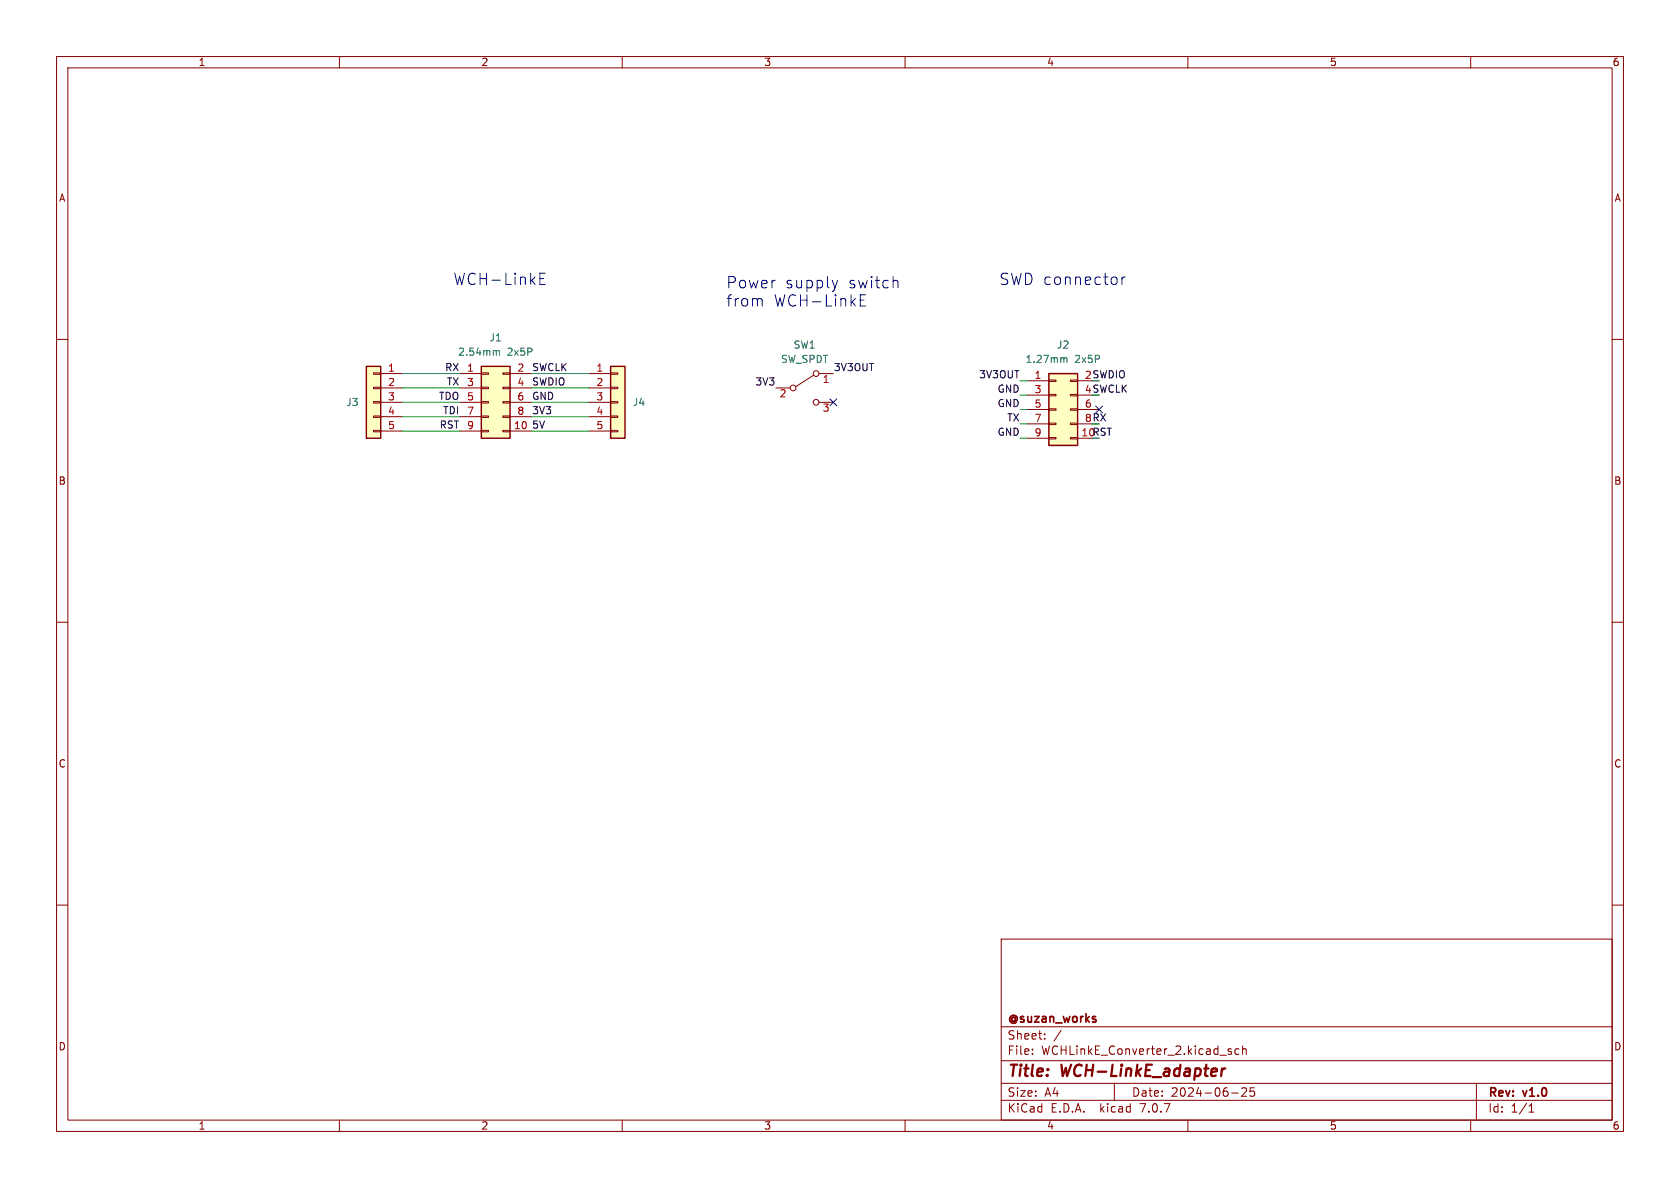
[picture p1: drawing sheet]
(kicad_sch (version 20230121) (generator eeschema)

 (paper "A4")

 (title_block
  (title "WCH-LinkE_adapter")
  (date "2024-06-25")
  (rev "v1.0")
  (company "@suzan_works"))

 (lib_symbols
  (symbol "Connector_Generic:Conn_01x05" (pin_names (offset 1.016) hide) (in_bom yes) (on_board yes)
   (property "Reference" "J" (at 0 7.62 0) (effects (font (size 1.27 1.27))))
   (property "Value" "Conn_01x05" (at 0 -7.62 0) (effects (font (size 1.27 1.27))))
   (property "Footprint" "" (at 0 0 0) (effects (font (size 1.27 1.27)) hide))
   (property "Datasheet" "~" (at 0 0 0) (effects (font (size 1.27 1.27)) hide))
   (symbol "Conn_01x05_1_1"
    (rectangle (start -1.27 -4.953) (end 0 -5.207) (stroke (width 0.1524) (type default)) (fill (type none)))
    (rectangle (start -1.27 -2.413) (end 0 -2.667) (stroke (width 0.1524) (type default)) (fill (type none)))
    (rectangle (start -1.27 0.127) (end 0 -0.127) (stroke (width 0.1524) (type default)) (fill (type none)))
    (rectangle (start -1.27 2.667) (end 0 2.413) (stroke (width 0.1524) (type default)) (fill (type none)))
    (rectangle (start -1.27 5.207) (end 0 4.953) (stroke (width 0.1524) (type default)) (fill (type none)))
    (rectangle (start -1.27 6.35) (end 1.27 -6.35) (stroke (width 0.254) (type default)) (fill (type background)))
    (pin passive line (at -5.08 5.08 0) (length 3.81) (name "Pin_1" (effects (font (size 1.27 1.27)))) (number "1" (effects (font (size 1.27 1.27)))))
    (pin passive line (at -5.08 2.54 0) (length 3.81) (name "Pin_2" (effects (font (size 1.27 1.27)))) (number "2" (effects (font (size 1.27 1.27)))))
    (pin passive line (at -5.08 0 0) (length 3.81) (name "Pin_3" (effects (font (size 1.27 1.27)))) (number "3" (effects (font (size 1.27 1.27)))))
    (pin passive line (at -5.08 -2.54 0) (length 3.81) (name "Pin_4" (effects (font (size 1.27 1.27)))) (number "4" (effects (font (size 1.27 1.27)))))
    (pin passive line (at -5.08 -5.08 0) (length 3.81) (name "Pin_5" (effects (font (size 1.27 1.27)))) (number "5" (effects (font (size 1.27 1.27)))))))
  (symbol "Connector_Generic:Conn_02x05_Odd_Even" (pin_names (offset 1.016) hide) (in_bom yes) (on_board yes)
   (property "Reference" "J" (at 1.27 7.62 0) (effects (font (size 1.27 1.27))))
   (property "Value" "Conn_02x05_Odd_Even" (at 1.27 -7.62 0) (effects (font (size 1.27 1.27))))
   (property "Footprint" "" (at 0 0 0) (effects (font (size 1.27 1.27)) hide))
   (property "Datasheet" "~" (at 0 0 0) (effects (font (size 1.27 1.27)) hide))
   (symbol "Conn_02x05_Odd_Even_1_1"
    (rectangle (start -1.27 -4.953) (end 0 -5.207) (stroke (width 0.1524) (type default)) (fill (type none)))
    (rectangle (start -1.27 -2.413) (end 0 -2.667) (stroke (width 0.1524) (type default)) (fill (type none)))
    (rectangle (start -1.27 0.127) (end 0 -0.127) (stroke (width 0.1524) (type default)) (fill (type none)))
    (rectangle (start -1.27 2.667) (end 0 2.413) (stroke (width 0.1524) (type default)) (fill (type none)))
    (rectangle (start -1.27 5.207) (end 0 4.953) (stroke (width 0.1524) (type default)) (fill (type none)))
    (rectangle (start -1.27 6.35) (end 3.81 -6.35) (stroke (width 0.254) (type default)) (fill (type background)))
    (rectangle (start 3.81 -4.953) (end 2.54 -5.207) (stroke (width 0.1524) (type default)) (fill (type none)))
    (rectangle (start 3.81 -2.413) (end 2.54 -2.667) (stroke (width 0.1524) (type default)) (fill (type none)))
    (rectangle (start 3.81 0.127) (end 2.54 -0.127) (stroke (width 0.1524) (type default)) (fill (type none)))
    (rectangle (start 3.81 2.667) (end 2.54 2.413) (stroke (width 0.1524) (type default)) (fill (type none)))
    (rectangle (start 3.81 5.207) (end 2.54 4.953) (stroke (width 0.1524) (type default)) (fill (type none)))
    (pin passive line (at -5.08 5.08 0) (length 3.81) (name "Pin_1" (effects (font (size 1.27 1.27)))) (number "1" (effects (font (size 1.27 1.27)))))
    (pin passive line (at 7.62 -5.08 180) (length 3.81) (name "Pin_10" (effects (font (size 1.27 1.27)))) (number "10" (effects (font (size 1.27 1.27)))))
    (pin passive line (at 7.62 5.08 180) (length 3.81) (name "Pin_2" (effects (font (size 1.27 1.27)))) (number "2" (effects (font (size 1.27 1.27)))))
    (pin passive line (at -5.08 2.54 0) (length 3.81) (name "Pin_3" (effects (font (size 1.27 1.27)))) (number "3" (effects (font (size 1.27 1.27)))))
    (pin passive line (at 7.62 2.54 180) (length 3.81) (name "Pin_4" (effects (font (size 1.27 1.27)))) (number "4" (effects (font (size 1.27 1.27)))))
    (pin passive line (at -5.08 0 0) (length 3.81) (name "Pin_5" (effects (font (size 1.27 1.27)))) (number "5" (effects (font (size 1.27 1.27)))))
    (pin passive line (at 7.62 0 180) (length 3.81) (name "Pin_6" (effects (font (size 1.27 1.27)))) (number "6" (effects (font (size 1.27 1.27)))))
    (pin passive line (at -5.08 -2.54 0) (length 3.81) (name "Pin_7" (effects (font (size 1.27 1.27)))) (number "7" (effects (font (size 1.27 1.27)))))
    (pin passive line (at 7.62 -2.54 180) (length 3.81) (name "Pin_8" (effects (font (size 1.27 1.27)))) (number "8" (effects (font (size 1.27 1.27)))))
    (pin passive line (at -5.08 -5.08 0) (length 3.81) (name "Pin_9" (effects (font (size 1.27 1.27)))) (number "9" (effects (font (size 1.27 1.27)))))))
  (symbol "Switch:SW_SPDT" (pin_names (offset 0) hide) (in_bom yes) (on_board yes)
   (property "Reference" "SW" (at 0 4.318 0) (effects (font (size 1.27 1.27))))
   (property "Value" "SW_SPDT" (at 0 -5.08 0) (effects (font (size 1.27 1.27))))
   (property "Footprint" "" (at 0 0 0) (effects (font (size 1.27 1.27)) hide))
   (property "Datasheet" "~" (at 0 0 0) (effects (font (size 1.27 1.27)) hide))
   (symbol "SW_SPDT_0_0"
    (circle (center -2.032 0) (radius 0.508) (stroke (width 0) (type default)) (fill (type none)))
    (circle (center 2.032 -2.54) (radius 0.508) (stroke (width 0) (type default)) (fill (type none))))
   (symbol "SW_SPDT_0_1"
    (polyline (pts (xy -1.524 0.254) (xy 1.651 2.286)) (stroke (width 0) (type default)) (fill (type none)))
    (circle (center 2.032 2.54) (radius 0.508) (stroke (width 0) (type default)) (fill (type none))))
   (symbol "SW_SPDT_1_1"
    (pin passive line (at 5.08 2.54 180) (length 2.54) (name "A" (effects (font (size 1.27 1.27)))) (number "1" (effects (font (size 1.27 1.27)))))
    (pin passive line (at -5.08 0 0) (length 2.54) (name "B" (effects (font (size 1.27 1.27)))) (number "2" (effects (font (size 1.27 1.27)))))
    (pin passive line (at 5.08 -2.54 180) (length 2.54) (name "C" (effects (font (size 1.27 1.27)))) (number "3" (effects (font (size 1.27 1.27))))))))


 (no_connect (at 147.32 71.12))
 (no_connect (at 194.31 72.39))

 (wire (pts (xy 71.12 66.04) (xy 81.28 66.04)) (stroke (width 0) (type default)))
 (wire (pts (xy 93.98 68.58) (xy 104.14 68.58)) (stroke (width 0) (type default)))
 (wire (pts (xy 194.31 77.47) (xy 193.04 77.47)) (stroke (width 0) (type default)))
 (wire (pts (xy 194.31 69.85) (xy 193.04 69.85)) (stroke (width 0) (type default)))
 (wire (pts (xy 194.31 67.31) (xy 193.04 67.31)) (stroke (width 0) (type default)))
 (wire (pts (xy 181.61 72.39) (xy 180.34 72.39)) (stroke (width 0) (type default)))
 (wire (pts (xy 71.12 68.58) (xy 81.28 68.58)) (stroke (width 0) (type default)))
 (wire (pts (xy 181.61 74.93) (xy 180.34 74.93)) (stroke (width 0) (type default)))
 (wire (pts (xy 71.12 76.2) (xy 81.28 76.2)) (stroke (width 0) (type default)))
 (wire (pts (xy 93.98 71.12) (xy 104.14 71.12)) (stroke (width 0) (type default)))
 (wire (pts (xy 93.98 73.66) (xy 104.14 73.66)) (stroke (width 0) (type default)))
 (wire (pts (xy 93.98 76.2) (xy 104.14 76.2)) (stroke (width 0) (type default)))
 (wire (pts (xy 181.61 67.31) (xy 180.34 67.31)) (stroke (width 0) (type default)))
 (wire (pts (xy 181.61 69.85) (xy 180.34 69.85)) (stroke (width 0) (type default)))
 (wire (pts (xy 194.31 74.93) (xy 193.04 74.93)) (stroke (width 0) (type default)))
 (wire (pts (xy 93.98 66.04) (xy 104.14 66.04)) (stroke (width 0) (type default)))
 (wire (pts (xy 71.12 71.12) (xy 81.28 71.12)) (stroke (width 0) (type default)))
 (wire (pts (xy 71.12 73.66) (xy 81.28 73.66)) (stroke (width 0) (type default)))
 (wire (pts (xy 181.61 77.47) (xy 180.34 77.47)) (stroke (width 0) (type default)))

 (text "Power supply switch\nfrom WCH-LinkE" (at 128.27 54.61 0) (effects (font (size 2 2)) (justify left bottom)))
 (text "SWD connector" (at 176.53 50.8 0) (effects (font (size 2 2)) (justify left bottom)))
 (text "WCH-LinkE" (at 80.01 50.8 0) (effects (font (size 2 2)) (justify left bottom)))

 (label "TDO" (at 81.28 71.12 180) (fields_autoplaced) (effects (font (size 1.27 1.27)) (justify right bottom)))
 (label "RST" (at 193.04 77.47 0) (fields_autoplaced) (effects (font (size 1.27 1.27)) (justify left bottom)))
 (label "5V" (at 93.98 76.2 0) (fields_autoplaced) (effects (font (size 1.27 1.27)) (justify left bottom)))
 (label "SWDIO" (at 93.98 68.58 0) (fields_autoplaced) (effects (font (size 1.27 1.27)) (justify left bottom)))
 (label "RX" (at 81.28 66.04 180) (fields_autoplaced) (effects (font (size 1.27 1.27)) (justify right bottom)))
 (label "GND" (at 180.34 72.39 180) (fields_autoplaced) (effects (font (size 1.27 1.27)) (justify right bottom)))
 (label "TDI" (at 81.28 73.66 180) (fields_autoplaced) (effects (font (size 1.27 1.27)) (justify right bottom)))
 (label "RX" (at 193.04 74.93 0) (fields_autoplaced) (effects (font (size 1.27 1.27)) (justify left bottom)))
 (label "3V3OUT" (at 180.34 67.31 180) (fields_autoplaced) (effects (font (size 1.27 1.27)) (justify right bottom)))
 (label "TX" (at 180.34 74.93 180) (fields_autoplaced) (effects (font (size 1.27 1.27)) (justify right bottom)))
 (label "3V3" (at 93.98 73.66 0) (fields_autoplaced) (effects (font (size 1.27 1.27)) (justify left bottom)))
 (label "GND" (at 93.98 71.12 0) (fields_autoplaced) (effects (font (size 1.27 1.27)) (justify left bottom)))
 (label "GND" (at 180.34 77.47 180) (fields_autoplaced) (effects (font (size 1.27 1.27)) (justify right bottom)))
 (label "SWDIO" (at 193.04 67.31 0) (fields_autoplaced) (effects (font (size 1.27 1.27)) (justify left bottom)))
 (label "SWCLK" (at 193.04 69.85 0) (fields_autoplaced) (effects (font (size 1.27 1.27)) (justify left bottom)))
 (label "TX" (at 81.28 68.58 180) (fields_autoplaced) (effects (font (size 1.27 1.27)) (justify right bottom)))
 (label "RST" (at 81.28 76.2 180) (fields_autoplaced) (effects (font (size 1.27 1.27)) (justify right bottom)))
 (label "3V3OUT" (at 147.32 66.04 0) (fields_autoplaced) (effects (font (size 1.27 1.27)) (justify left bottom)))
 (label "3V3" (at 137.16 68.58 180) (fields_autoplaced) (effects (font (size 1.27 1.27)) (justify right bottom)))
 (label "GND" (at 180.34 69.85 180) (fields_autoplaced) (effects (font (size 1.27 1.27)) (justify right bottom)))
 (label "SWCLK" (at 93.98 66.04 0) (fields_autoplaced) (effects (font (size 1.27 1.27)) (justify left bottom)))

 (symbol (lib_id "Connector_Generic:Conn_02x05_Odd_Even") (at 186.69 72.39 0) (unit 1) (in_bom yes) (on_board yes) (dnp no) (fields_autoplaced)
  (property "Reference" "J2" (at 187.96 60.96 0) (effects (font (size 1.27 1.27))))
  (property "Value" "1.27mm 2x5P" (at 187.96 63.5 0) (effects (font (size 1.27 1.27))))
  (property "Footprint" "Connector_PinHeader_1.27mm:PinHeader_2x05_P1.27mm_Vertical_SMD" (at 186.69 72.39 0) (effects (font (size 1.27 1.27)) hide))
  (property "Datasheet" "~" (at 186.69 72.39 0) (effects (font (size 1.27 1.27)) hide)) (pin "1") (pin "10") (pin "2") (pin "3") (pin "4") (pin "5") (pin "6") (pin "7") (pin "8") (pin "9"))

 (symbol (lib_id "Switch:SW_SPDT") (at 142.24 68.58 0) (unit 1) (in_bom yes) (on_board yes) (dnp no) (fields_autoplaced)
  (property "Reference" "SW1" (at 142.24 60.96 0) (effects (font (size 1.27 1.27))))
  (property "Value" "SW_SPDT" (at 142.24 63.5 0) (effects (font (size 1.27 1.27))))
  (property "Footprint" "0_My_Library:SS-12D00G3" (at 142.24 68.58 0) (effects (font (size 1.27 1.27)) hide))
  (property "Datasheet" "~" (at 142.24 68.58 0) (effects (font (size 1.27 1.27)) hide)) (pin "1") (pin "2") (pin "3"))

 (symbol (lib_id "Connector_Generic:Conn_02x05_Odd_Even") (at 86.36 71.12 0) (unit 1) (in_bom yes) (on_board yes) (dnp no) (fields_autoplaced)
  (property "Reference" "J1" (at 87.63 59.69 0) (effects (font (size 1.27 1.27))))
  (property "Value" "2.54mm 2x5P" (at 87.63 62.23 0) (effects (font (size 1.27 1.27))))
  (property "Footprint" "Connector_PinSocket_2.54mm:PinSocket_2x05_P2.54mm_Vertical" (at 86.36 71.12 0) (effects (font (size 1.27 1.27)) hide))
  (property "Datasheet" "~" (at 86.36 71.12 0) (effects (font (size 1.27 1.27)) hide)) (pin "1") (pin "10") (pin "2") (pin "3") (pin "4") (pin "5") (pin "6") (pin "7") (pin "8") (pin "9"))

 (symbol (lib_id "Connector_Generic:Conn_01x05") (at 66.04 71.12 0) (mirror y) (unit 1) (in_bom yes) (on_board yes) (dnp no)
  (property "Reference" "J3" (at 63.5 71.12 0) (effects (font (size 1.27 1.27)) (justify left)))
  (property "Value" "2.54mm" (at 63.5 72.39 0) (effects (font (size 1.27 1.27)) (justify left) hide))
  (property "Footprint" "Connector_PinHeader_2.54mm:PinHeader_1x05_P2.54mm_Vertical" (at 66.04 71.12 0) (effects (font (size 1.27 1.27)) hide))
  (property "Datasheet" "~" (at 66.04 71.12 0) (effects (font (size 1.27 1.27)) hide)) (pin "1") (pin "2") (pin "3") (pin "4") (pin "5"))

 (symbol (lib_id "Connector_Generic:Conn_01x05") (at 109.22 71.12 0) (unit 1) (in_bom yes) (on_board yes) (dnp no) (fields_autoplaced)
  (property "Reference" "J4" (at 111.76 71.12 0) (effects (font (size 1.27 1.27)) (justify left)))
  (property "Value" "Conn_01x05" (at 111.76 72.39 0) (effects (font (size 1.27 1.27)) (justify left) hide))
  (property "Footprint" "Connector_PinHeader_2.54mm:PinHeader_1x05_P2.54mm_Vertical" (at 109.22 71.12 0) (effects (font (size 1.27 1.27)) hide))
  (property "Datasheet" "~" (at 109.22 71.12 0) (effects (font (size 1.27 1.27)) hide)) (pin "1") (pin "2") (pin "3") (pin "4") (pin "5"))

 (sheet_instances (path "" (page "1"))))
